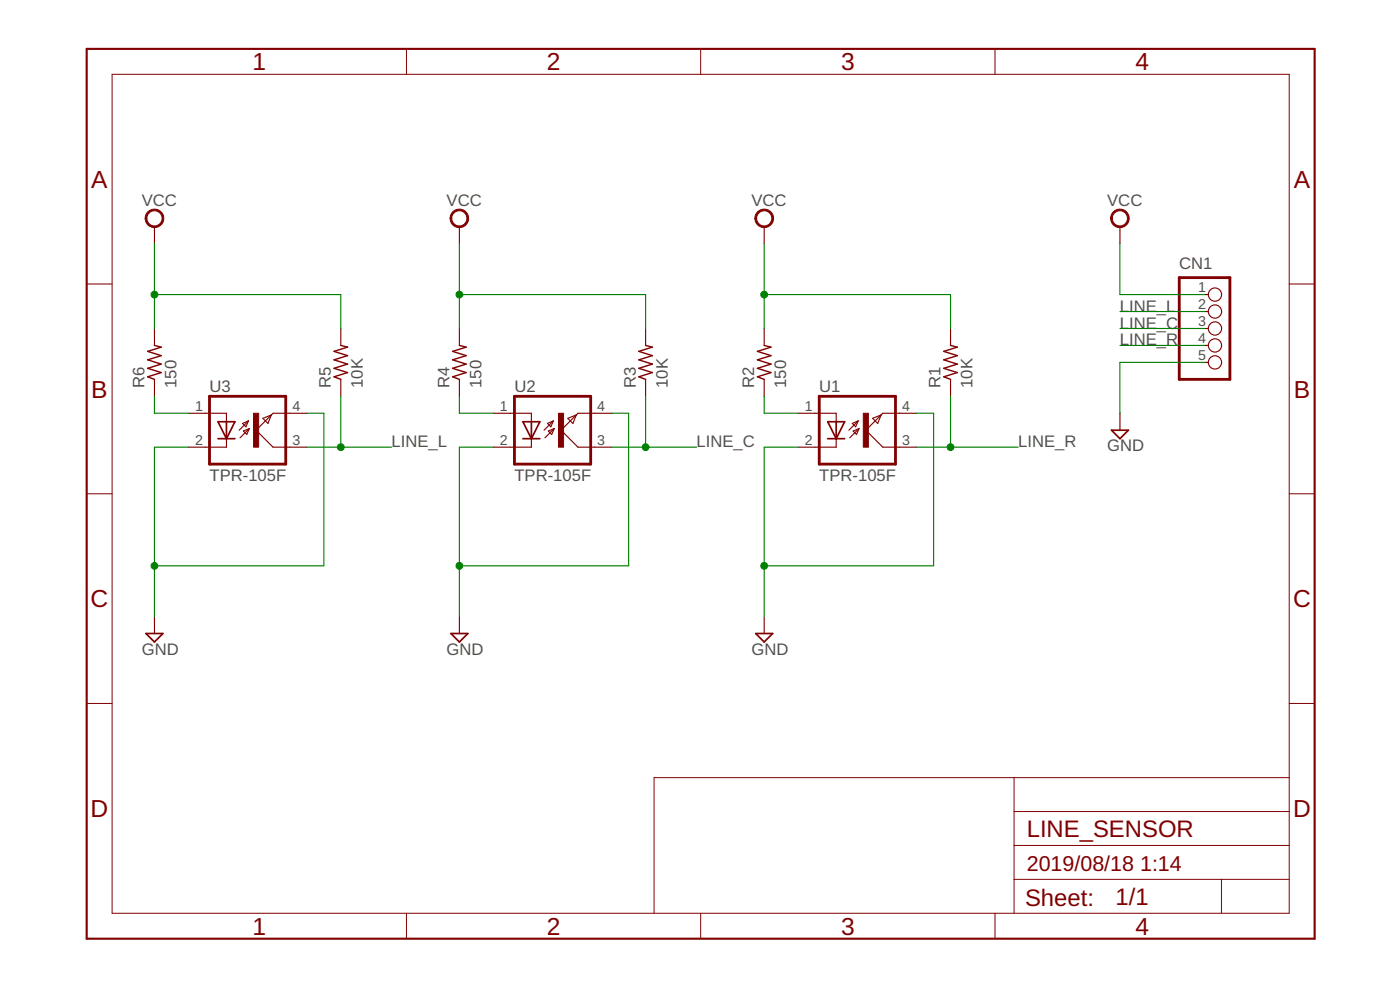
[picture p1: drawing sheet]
<svg xmlns="http://www.w3.org/2000/svg" width="210mm" height="148mm" viewBox="0 0 210 148" stroke-linecap="round" stroke-linejoin="round" font-family="sans-serif">
<g fill="none" stroke="#800000" stroke-width=".17">
<path d="M23.2 34v2.5M68.9 34v2.5M114.6 34v2.5M167.9 34v2.5M23.2 49.2v2.6M23.2 56.8v2.6M51.1 49.2v2.6M51.1 56.8v2.6M68.9 49.2v2.6M68.9 56.8v2.6M96.8 49.2v2.6M96.8 56.8v2.6"/>
<path d="M114.6 49.2v2.6M114.6 56.8v2.6M142.5 49.2v2.6M142.5 56.8v2.6M180.6 44.1h.6M180.6 46.7h.6M180.6 49.2h.6M180.6 51.8h.6M180.6 54.3h.6M28.2 61.9h5.8v1.3M34 65.7v1.3h-5.8M36.4 63.4l.9-.3-.4 .8z"/>
<path d="M36.5 64.6l.9-.4-.4 .9zM37.3 63.1l-1.4 1.4M37.4 64.2l-1.4 1.4M39.4 62.7l1.3-.5-.5 1.2zM46 61.9h-5.1l-2.5 2.6 2.5 2.5h5.1M74 61.9h5.7v1.3M79.7 65.7v1.3h-5.7M82.1 63.4l.9-.3-.4 .8zM82.2 64.6l.9-.4-.4 .9zM83 63.1l-1.4 1.4M83.1 64.2l-1.4 1.4M85.1 62.7l1.3-.5-.5 1.2z"/>
<path d="M91.7 61.9h-5l-2.6 2.6 2.6 2.5h5M119.7 61.9h5.7v1.3M125.4 65.7v1.3h-5.7M127.8 63.4l.9-.3-.4 .8zM127.9 64.6l.9-.4-.4 .9zM128.7 63.1l-1.4 1.4M128.8 64.2l-1.4 1.4M130.8 62.7l1.3-.5-.5 1.2zM137.4 61.9h-5l-2.6 2.6 2.6 2.5h5M167.9 61.9v2.6M23.2 92.4v2.5M68.9 92.4v2.5"/>
<path d="M114.6 92.4v2.5"/>
<circle cx="182.2" cy="46.7" r=".99"/>
<circle cx="182.2" cy="54.3" r=".99"/>
<circle cx="182.2" cy="49.2" r=".99"/>
<circle cx="182.2" cy="44.1" r=".99"/>
<circle cx="182.2" cy="51.8" r=".99"/>
</g>
<g fill="none" stroke="#800000" stroke-width=".25">
<path d="M32.7 65.7h2.5M32.7 63.2h2.5l-1.2 2.5zM34 63.2v2.5M78.4 63.2h2.5l-1.2 2.5zM78.4 65.7h2.5M79.7 63.2v2.5M124.1 65.7h2.5M124.1 63.2h2.5l-1.2 2.5zM125.4 63.2v2.5M166.6 64.5h2.6l-1.3 1.2zM21.9 94.9h2.5l-1.2 1.3zM67.6 94.9h2.5l-1.2 1.3z"/>
<path d="M113.3 94.9h2.5l-1.2 1.3z"/>
</g>
<path d="M31.4 59.4h11.4v10.1h-11.4zM77.1 59.4h11.5v10.1h-11.5zM122.8 59.4h11.5v10.1h-11.5zM176.8 41.6h7.6v15.2h-7.6z" fill="none" stroke="#800000" stroke-width=".42"/>
<g fill="#800000" stroke="#800000" stroke-width=".15">
<path d="M83.7 61.9h.8v5.1h-.8z"/>
<path d="M129.4 61.9h.8v5.1h-.8z"/>
<path d="M38 61.9h.8v5.1h-.8z"/>
</g>
<path d="M23.2 51.8l1 .2-2.1 .6 2.1 .7-2.1 .6 2.1 .6-2.1 .7 2.1 .6-2.1 .7 1.1 .3M51.1 51.8l1 .2-2 .6 2 .7-2 .6 2 .6-2 .7 2 .6-2 .7 1 .3M68.9 51.8l1 .2-2 .6 2 .7-2 .6 2 .6-2 .7 2 .6-2 .7 1 .3M96.8 51.8l1 .2-2 .6 2 .7-2 .6 2 .6-2 .7 2 .6-2 .7 1 .3M114.6 51.8l1 .2-2 .6 2 .7-2 .6 2 .6-2 .7 2 .6-2 .7 1 .3M142.5 51.8l1 .2-2 .6 2 .7-2 .6 2 .6-2 .7 2 .6-2 .7 1 .3" fill="none" stroke="#800000" stroke-width=".21"/>
<g fill="#800000" stroke="#800000" stroke-width=".15">
<path d="M166.9 31.7a1.4 1.4 0 0 1 2.2 .3 1.4 1.4 0 0 1-.8 2.1 1.4 1.4 0 0 1-1.8-1.4h.3a1.14 1.14 0 0 1 1.7-.9 1.14 1.14 0 0 1 .1 1.9 1.14 1.14 0 0 1-1.8-.7v-.3h-.3l.1-.3z" fill-rule="evenodd"/>
<path d="M67.9 31.7a1.4 1.4 0 0 1 2.2 .3 1.4 1.4 0 0 1-.9 2.1 1.4 1.4 0 0 1-1.7-1.4h.2a1.14 1.14 0 0 1 1.7-.9 1.14 1.14 0 0 1 .2 1.9 1.14 1.14 0 0 1-1.8-.7l-.1-.3h-.2v-.3z" fill-rule="evenodd"/>
<path d="M22.1 31.7a1.4 1.4 0 0 1 2.3 .3 1.4 1.4 0 0 1-.9 2.1 1.4 1.4 0 0 1-1.7-1.4h.2a1.15 1.15 0 0 1 1.6-1.1 1.15 1.15 0 0 1 .3 2 1.15 1.15 0 0 1-1.8-.6l-.1-.3h-.2v-.3z" fill-rule="evenodd"/>
<path d="M113.6 31.7a1.4 1.4 0 0 1 2.2 .3 1.4 1.4 0 0 1-.8 2.1 1.4 1.4 0 0 1-1.8-1.4h.2a1.15 1.15 0 0 1 1.7-1.1 1.15 1.15 0 0 1 .2 2 1.15 1.15 0 0 1-1.8-.6l-.1-.3h-.2v-.3z" fill-rule="evenodd"/>
</g>
<g fill="none" stroke="#800000" stroke-width=".15">
<path d="M16.8 11.1h176.5v125.7h-176.5zM60.9 7.3v3.8M105.1 7.3v3.8M149.2 7.3v3.8M13 42.5h3.8M193.3 42.5h3.8M13 74h3.8M193.3 74h3.8M13 105.4h3.8M152 116.5v20.3M193.3 116.5h-95.2v20.3M193.3 105.4h3.8"/>
<path d="M60.9 136.8v3.8M105.1 136.8v3.8M149.2 136.8v3.8M152 131.7h41.3M152 126.7h41.3M152 121.6h41.3M183.1 131.7v5.1"/>
</g>
<path d="M13 7.3h184.1v133.3h-184.1z" fill="none" stroke="#800000" stroke-width=".32"/>
<g fill="none" stroke="#008000" stroke-width=".17">
<path d="M23.2 36.5v12.7M68.9 36.5v12.7M114.6 36.5v12.7M167.9 36.5v7.6h12.7M23.2 59.4v2.5h5M23.2 44.1h27.9v5.1M51.1 59.4v7.6M68.9 59.4v2.5h5.1M68.9 44.1h27.9v5.1M96.8 59.4v7.6M114.6 59.4v2.5h5.1M114.6 44.1h27.9v5.1"/>
<path d="M142.5 59.4v7.6M167.9 46.7h12.7M167.9 49.2h12.7M167.9 51.8h12.7M180.6 54.3h-12.7v7.6M28.2 67h-5v25.4M46 61.9h2.6v22.9h-25.4M46 67h12.7M74 67h-5.1v25.4M91.7 61.9h2.6v22.9h-25.4M91.7 67h12.7M119.7 67h-5.1v25.4"/>
<path d="M137.4 61.9h2.6v22.9h-25.4M137.4 67h15.3"/>
</g>
<g fill="#008000" stroke="#008000" stroke-width=".15">
<circle cx="23.2" cy="84.8" r=".51"/>
<circle cx="68.9" cy="84.8" r=".51"/>
<circle cx="114.6" cy="84.8" r=".51"/>
<circle cx="23.2" cy="44.1" r=".51"/>
<circle cx="68.9" cy="44.1" r=".51"/>
<circle cx="114.6" cy="44.1" r=".51"/>
<circle cx="51.1" cy="67" r=".51"/>
<circle cx="96.8" cy="67" r=".51"/>
<circle cx="142.5" cy="67" r=".51"/>
</g>
<g font-size="3.7" fill="#800000">
<text x="37.9" y="10.5">1</text>
<text x="82" y="10.5">2</text>
<text x="126.1" y="10.5">3</text>
<text x="170.2" y="10.5">4</text>
<text x="13.7" y="28.1">A</text>
<text x="194" y="28.1">A</text>
<text x="13.7" y="59.6">B</text>
<text x="194" y="59.6">B</text>
<text x="13.6" y="91">C</text>
<text x="193.9" y="91">C</text>
<text x="13.6" y="122.4">D</text>
<text x="193.9" y="122.4">D</text>
<text x="37.9" y="140">1</text>
<text x="82" y="140">2</text>
<text x="126.1" y="140">3</text>
<text x="170.2" y="140">4</text>
</g>
<g font-size="3.6" fill="#800000">
<text x="153.9" y="125.4">LINE_SENSOR</text>
<text x="153.7" y="135.7">Sheet:</text>
<text x="167.3" y="135.5">1/1</text>
</g>
<g font-size="3.2" fill="#800000">
<text x="153.9" y="130.5">2019/08/18</text>
<text x="170.9" y="130.5">1:14</text>
</g>
<g font-size="2.5" fill="#505050">
<text x="21.3" y="30.8">VCC</text>
<text x="67" y="30.8">VCC</text>
<text x="112.7" y="30.8">VCC</text>
<text x="166" y="30.8">VCC</text>
<text x="176.8" y="40.3">CN1</text>
<text x="167.9" y="46.7">LINE_L</text>
<text x="167.9" y="49.2">LINE_C</text>
<text x="167.9" y="51.8">LINE_R</text>
<text x="21.7" y="58.1" transform="rotate(-90 21.7 58.1)">R6</text>
<text x="26.5" y="58.1" transform="rotate(-90 26.5 58.1)">150</text>
<text x="31.4" y="58.7">U3</text>
<text x="49.6" y="58.1" transform="rotate(-90 49.6 58.1)">R5</text>
<text x="54.4" y="58.1" transform="rotate(-90 54.4 58.1)">10K</text>
<text x="67.4" y="58.1" transform="rotate(-90 67.4 58.1)">R4</text>
<text x="72.2" y="58.1" transform="rotate(-90 72.2 58.1)">150</text>
<text x="77.1" y="58.7">U2</text>
<text x="95.3" y="58.1" transform="rotate(-90 95.3 58.1)">R3</text>
<text x="100.1" y="58.1" transform="rotate(-90 100.1 58.1)">10K</text>
<text x="113.1" y="58.1" transform="rotate(-90 113.1 58.1)">R2</text>
<text x="117.9" y="58.1" transform="rotate(-90 117.9 58.1)">150</text>
<text x="122.8" y="58.7">U1</text>
<text x="141" y="58.1" transform="rotate(-90 141 58.1)">R1</text>
<text x="145.8" y="58.1" transform="rotate(-90 145.8 58.1)">10K</text>
<text x="58.7" y="67">LINE_L</text>
<text x="104.4" y="67">LINE_C</text>
<text x="152.7" y="67">LINE_R</text>
<text x="166" y="67.6">GND</text>
<text x="31.4" y="72.1">TPR-105F</text>
<text x="77.1" y="72.1">TPR-105F</text>
<text x="122.8" y="72.1">TPR-105F</text>
<text x="21.3" y="98.1">GND</text>
<text x="67" y="98.1">GND</text>
<text x="112.7" y="98.1">GND</text>
</g>
<g font-size="2.1" fill="#505050">
<text x="179.6" y="43.8">1</text>
<text x="179.6" y="46.3">2</text>
<text x="179.6" y="48.9">3</text>
<text x="179.6" y="51.4">4</text>
<text x="179.6" y="53.9">5</text>
<text x="29.2" y="61.6">1</text>
<text x="43.8" y="61.6">4</text>
<text x="74.9" y="61.6">1</text>
<text x="89.5" y="61.6">4</text>
<text x="120.7" y="61.6">1</text>
<text x="135.3" y="61.6">4</text>
<text x="29.2" y="66.6">2</text>
<text x="43.8" y="66.6">3</text>
<text x="74.9" y="66.6">2</text>
<text x="89.5" y="66.6">3</text>
<text x="120.7" y="66.6">2</text>
<text x="135.3" y="66.6">3</text>
</g>
</svg>
